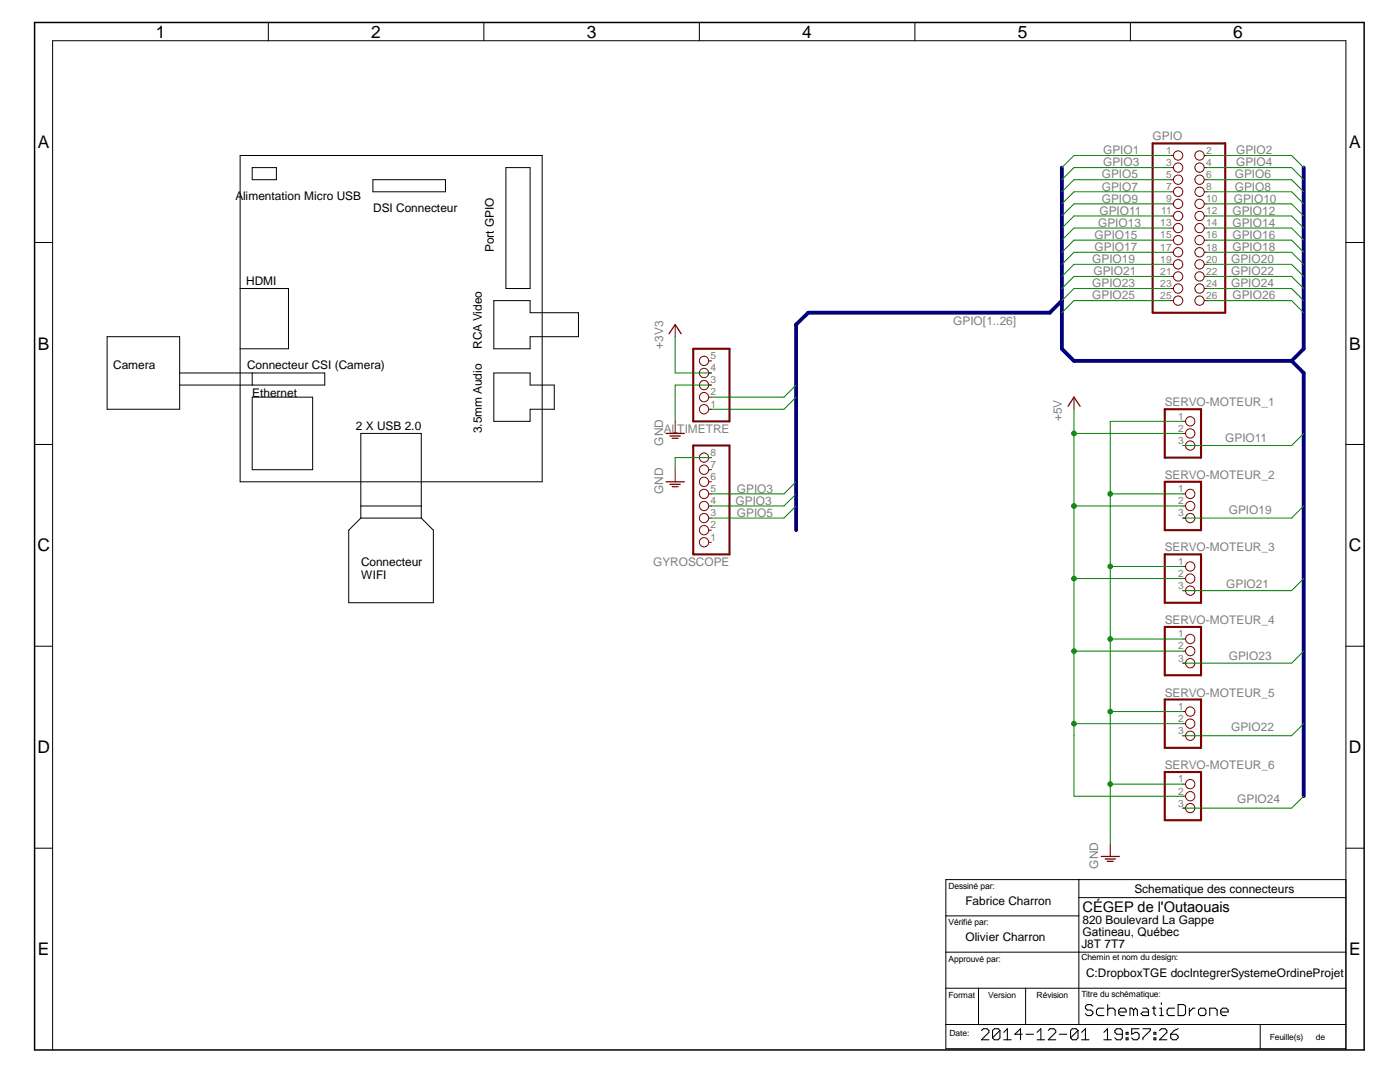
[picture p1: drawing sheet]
<?xml version="1.0" encoding="utf-8"?>
<!DOCTYPE eagle SYSTEM "eagle.dtd">
<eagle version="6.5.0">
<drawing>
<settings>
<setting alwaysvectorfont="no"/>
<setting verticaltext="up"/>
</settings>
<grid distance="0.1" unitdist="inch" unit="inch" style="lines" multiple="1" display="no" altdistance="0.01" altunitdist="inch" altunit="inch"/>
<schematic xreflabel="%F%N/%S.%C%R" xrefpart="/%S.%C%R">
<libraries>
<library name="1_TGE-sur G">
<symbols>
<symbol name="CADRE_FORMAT_A">
<frame x1="0" y1="0" x2="279.4" y2="215.9" columns="6" rows="5" layer="100" border-bottom="no"/>
</symbol>
<symbol name="DOCUMENTATION">
<wire x1="0" y1="0" x2="66.04" y2="0" width="0.1016" layer="100"/>
<wire x1="66.04" y1="0" x2="84.074" y2="0" width="0.1016" layer="100"/>
<wire x1="84.074" y1="35.56" x2="27.94" y2="35.56" width="0.1016" layer="100"/>
<wire x1="27.94" y1="35.56" x2="0" y2="35.56" width="0.1016" layer="100"/>
<wire x1="0" y1="0" x2="0" y2="5.08" width="0.1016" layer="100"/>
<wire x1="0" y1="5.08" x2="0" y2="12.7" width="0.1016" layer="100"/>
<wire x1="0" y1="12.7" x2="0" y2="20.32" width="0.1016" layer="100"/>
<wire x1="0" y1="20.32" x2="0" y2="27.94" width="0.1016" layer="100"/>
<wire x1="0" y1="27.94" x2="0" y2="35.56" width="0.1016" layer="100"/>
<wire x1="84.074" y1="35.56" x2="84.074" y2="31.75" width="0.1016" layer="100"/>
<wire x1="84.074" y1="31.75" x2="84.074" y2="20.32" width="0.1016" layer="100"/>
<wire x1="84.074" y1="20.32" x2="84.074" y2="12.7" width="0.1016" layer="100"/>
<wire x1="84.074" y1="12.7" x2="84.074" y2="5.08" width="0.1016" layer="100"/>
<wire x1="84.074" y1="5.08" x2="84.074" y2="0" width="0.1016" layer="100"/>
<wire x1="27.94" y1="35.56" x2="27.94" y2="31.75" width="0.1016" layer="100"/>
<wire x1="27.94" y1="31.75" x2="27.94" y2="27.94" width="0.1016" layer="100"/>
<wire x1="27.94" y1="27.94" x2="27.94" y2="20.32" width="0.1016" layer="100"/>
<wire x1="0" y1="5.08" x2="6.858" y2="5.08" width="0.1016" layer="100"/>
<wire x1="6.858" y1="5.08" x2="16.764" y2="5.08" width="0.1016" layer="100"/>
<wire x1="16.764" y1="5.08" x2="27.94" y2="5.08" width="0.1016" layer="100"/>
<wire x1="27.94" y1="5.08" x2="66.04" y2="5.08" width="0.1016" layer="100"/>
<wire x1="66.04" y1="5.08" x2="84.074" y2="5.08" width="0.1016" layer="100"/>
<wire x1="0" y1="12.7" x2="6.858" y2="12.7" width="0.1016" layer="100"/>
<wire x1="6.858" y1="12.7" x2="16.764" y2="12.7" width="0.1016" layer="100"/>
<wire x1="0" y1="20.32" x2="27.94" y2="20.32" width="0.1016" layer="100"/>
<wire x1="0" y1="27.94" x2="27.94" y2="27.94" width="0.1016" layer="100"/>
<wire x1="6.858" y1="12.7" x2="6.858" y2="5.08" width="0.1016" layer="100"/>
<wire x1="16.764" y1="12.7" x2="84.074" y2="12.7" width="0.1016" layer="100"/>
<wire x1="16.764" y1="12.7" x2="16.764" y2="5.08" width="0.1016" layer="100"/>
<wire x1="27.94" y1="31.75" x2="84.074" y2="31.75" width="0.1016" layer="100"/>
<wire x1="27.94" y1="20.32" x2="84.074" y2="20.32" width="0.1016" layer="100"/>
<wire x1="27.94" y1="20.32" x2="27.94" y2="5.08" width="0.1016" layer="100"/>
<wire x1="66.04" y1="5.08" x2="66.04" y2="0" width="0.1016" layer="100"/>
<text x="7.366" y="1.778" size="2.54" layer="100" font="vector">&gt;LAST_DATE_TIME</text>
<text x="29.21" y="6.858" size="2.54" layer="100" font="vector">&gt;DRAWING_NAME</text>
<text x="28.702" y="28.702" size="2.1844" layer="100">CÉGEP de l'Outaouais</text>
<text x="28.702" y="26.162" size="1.778" layer="100">820 Boulevard La Gappe</text>
<text x="28.702" y="23.622" size="1.778" layer="100">Gatineau, Québec</text>
<text x="28.448" y="21.082" size="1.778" layer="100">J8T 7T7</text>
<text x="0.508" y="33.528" size="1.27" layer="100">Dessiné par:</text>
<text x="0.508" y="25.908" size="1.27" layer="100">Vérifié par:</text>
<text x="0.508" y="18.288" size="1.27" layer="100">Approuvé par:</text>
<text x="0.508" y="10.668" size="1.27" layer="100">Format</text>
<text x="8.89" y="10.668" size="1.27" layer="100">Version</text>
<text x="19.05" y="10.668" size="1.27" layer="100">Révision</text>
<text x="28.448" y="18.542" size="1.27" layer="100">Chemin et nom du design:</text>
<text x="28.448" y="10.922" size="1.27" layer="100">Titre du schématique:</text>
<text x="0.762" y="2.794" size="1.27" layer="100">Date:</text>
<text x="68.072" y="1.778" size="1.27" layer="100">Feuille(s)</text>
<text x="77.724" y="1.778" size="1.27" layer="100">de</text>
</symbol>
</symbols>
<devicesets>
<deviceset name="CARTOUCHE_TGÉ" prefix="FRAME" uservalue="yes">
<gates>
<gate name="G$1" symbol="CADRE_FORMAT_A" x="0" y="0" addlevel="always"/>
<gate name="G$2" symbol="DOCUMENTATION" x="191.516" y="0.254" addlevel="always"/>
</gates>
<devices>
<device name="">
<technologies>
<technology name=""/>
</technologies>
</device>
</devices>
</deviceset>
</devicesets>
</library>
<library name="1mylib">
<symbols>
<symbol name="PINH2X13">
<wire x1="-6.35" y1="-17.78" x2="8.89" y2="-17.78" width="0.4064" layer="94"/>
<wire x1="8.89" y1="-17.78" x2="8.89" y2="17.78" width="0.4064" layer="94"/>
<wire x1="8.89" y1="17.78" x2="-6.35" y2="17.78" width="0.4064" layer="94"/>
<wire x1="-6.35" y1="17.78" x2="-6.35" y2="-17.78" width="0.4064" layer="94"/>
<text x="-6.35" y="18.415" size="1.778" layer="95">&gt;NAME</text>
<text x="-6.35" y="-20.32" size="1.778" layer="96">&gt;VALUE</text>
<pin name="1" x="-2.54" y="15.24" visible="pad" length="short" direction="pas" function="dot"/>
<pin name="2" x="5.08" y="15.24" visible="pad" length="short" direction="pas" function="dot" rot="R180"/>
<pin name="3" x="-2.54" y="12.7" visible="pad" length="short" direction="pas" function="dot"/>
<pin name="4" x="5.08" y="12.7" visible="pad" length="short" direction="pas" function="dot" rot="R180"/>
<pin name="5" x="-2.54" y="10.16" visible="pad" length="short" direction="pas" function="dot"/>
<pin name="6" x="5.08" y="10.16" visible="pad" length="short" direction="pas" function="dot" rot="R180"/>
<pin name="7" x="-2.54" y="7.62" visible="pad" length="short" direction="pas" function="dot"/>
<pin name="8" x="5.08" y="7.62" visible="pad" length="short" direction="pas" function="dot" rot="R180"/>
<pin name="9" x="-2.54" y="5.08" visible="pad" length="short" direction="pas" function="dot"/>
<pin name="10" x="5.08" y="5.08" visible="pad" length="short" direction="pas" function="dot" rot="R180"/>
<pin name="11" x="-2.54" y="2.54" visible="pad" length="short" direction="pas" function="dot"/>
<pin name="12" x="5.08" y="2.54" visible="pad" length="short" direction="pas" function="dot" rot="R180"/>
<pin name="13" x="-2.54" y="0" visible="pad" length="short" direction="pas" function="dot"/>
<pin name="14" x="5.08" y="0" visible="pad" length="short" direction="pas" function="dot" rot="R180"/>
<pin name="15" x="-2.54" y="-2.54" visible="pad" length="short" direction="pas" function="dot"/>
<pin name="16" x="5.08" y="-2.54" visible="pad" length="short" direction="pas" function="dot" rot="R180"/>
<pin name="17" x="-2.54" y="-5.08" visible="pad" length="short" direction="pas" function="dot"/>
<pin name="18" x="5.08" y="-5.08" visible="pad" length="short" direction="pas" function="dot" rot="R180"/>
<pin name="19" x="-2.54" y="-7.62" visible="pad" length="short" direction="pas" function="dot"/>
<pin name="20" x="5.08" y="-7.62" visible="pad" length="short" direction="pas" function="dot" rot="R180"/>
<pin name="21" x="-2.54" y="-10.16" visible="pad" length="short" direction="pas" function="dot"/>
<pin name="22" x="5.08" y="-10.16" visible="pad" length="short" direction="pas" function="dot" rot="R180"/>
<pin name="23" x="-2.54" y="-12.7" visible="pad" length="short" direction="pas" function="dot"/>
<pin name="24" x="5.08" y="-12.7" visible="pad" length="short" direction="pas" function="dot" rot="R180"/>
<pin name="25" x="-2.54" y="-15.24" visible="pad" length="short" direction="pas" function="dot"/>
<pin name="26" x="5.08" y="-15.24" visible="pad" length="short" direction="pas" function="dot" rot="R180"/>
</symbol>
<symbol name="PE">
<wire x1="-1.905" y1="0" x2="1.905" y2="0" width="0.254" layer="94"/>
<wire x1="-1.0922" y1="-0.508" x2="1.0922" y2="-0.508" width="0.254" layer="94"/>
<wire x1="-0.6223" y1="-1.016" x2="0.6223" y2="-1.016" width="0.254" layer="94"/>
<text x="-2.54" y="-2.54" size="1.778" layer="96" rot="R90">&gt;VALUE</text>
<pin name="PE" x="0" y="2.54" visible="off" length="short" direction="sup" rot="R270"/>
</symbol>
<symbol name="PINHD3">
<wire x1="-6.35" y1="-5.08" x2="1.27" y2="-5.08" width="0.4064" layer="94"/>
<wire x1="1.27" y1="-5.08" x2="1.27" y2="5.08" width="0.4064" layer="94"/>
<wire x1="1.27" y1="5.08" x2="-6.35" y2="5.08" width="0.4064" layer="94"/>
<wire x1="-6.35" y1="5.08" x2="-6.35" y2="-5.08" width="0.4064" layer="94"/>
<text x="-6.35" y="5.715" size="1.778" layer="95">&gt;NAME</text>
<text x="-6.35" y="-7.62" size="1.778" layer="96">&gt;VALUE</text>
<pin name="1" x="-2.54" y="2.54" visible="pad" length="short" direction="pas" function="dot"/>
<pin name="2" x="-2.54" y="0" visible="pad" length="short" direction="pas" function="dot"/>
<pin name="3" x="-2.54" y="-2.54" visible="pad" length="short" direction="pas" function="dot"/>
</symbol>
<symbol name="PINHD5">
<wire x1="-6.35" y1="-7.62" x2="1.27" y2="-7.62" width="0.4064" layer="94"/>
<wire x1="1.27" y1="-7.62" x2="1.27" y2="7.62" width="0.4064" layer="94"/>
<wire x1="1.27" y1="7.62" x2="-6.35" y2="7.62" width="0.4064" layer="94"/>
<wire x1="-6.35" y1="7.62" x2="-6.35" y2="-7.62" width="0.4064" layer="94"/>
<text x="-6.35" y="8.255" size="1.778" layer="95">&gt;NAME</text>
<text x="-6.35" y="-10.16" size="1.778" layer="96">&gt;VALUE</text>
<pin name="1" x="-2.54" y="5.08" visible="pad" length="short" direction="pas" function="dot"/>
<pin name="2" x="-2.54" y="2.54" visible="pad" length="short" direction="pas" function="dot"/>
<pin name="3" x="-2.54" y="0" visible="pad" length="short" direction="pas" function="dot"/>
<pin name="4" x="-2.54" y="-2.54" visible="pad" length="short" direction="pas" function="dot"/>
<pin name="5" x="-2.54" y="-5.08" visible="pad" length="short" direction="pas" function="dot"/>
</symbol>
<symbol name="PINHD8">
<wire x1="-6.35" y1="-10.16" x2="1.27" y2="-10.16" width="0.4064" layer="94"/>
<wire x1="1.27" y1="-10.16" x2="1.27" y2="12.7" width="0.4064" layer="94"/>
<wire x1="1.27" y1="12.7" x2="-6.35" y2="12.7" width="0.4064" layer="94"/>
<wire x1="-6.35" y1="12.7" x2="-6.35" y2="-10.16" width="0.4064" layer="94"/>
<text x="-6.35" y="13.335" size="1.778" layer="95">&gt;NAME</text>
<text x="-6.35" y="-12.7" size="1.778" layer="96">&gt;VALUE</text>
<pin name="1" x="-2.54" y="10.16" visible="pad" length="short" direction="pas" function="dot"/>
<pin name="2" x="-2.54" y="7.62" visible="pad" length="short" direction="pas" function="dot"/>
<pin name="3" x="-2.54" y="5.08" visible="pad" length="short" direction="pas" function="dot"/>
<pin name="4" x="-2.54" y="2.54" visible="pad" length="short" direction="pas" function="dot"/>
<pin name="5" x="-2.54" y="0" visible="pad" length="short" direction="pas" function="dot"/>
<pin name="6" x="-2.54" y="-2.54" visible="pad" length="short" direction="pas" function="dot"/>
<pin name="7" x="-2.54" y="-5.08" visible="pad" length="short" direction="pas" function="dot"/>
<pin name="8" x="-2.54" y="-7.62" visible="pad" length="short" direction="pas" function="dot"/>
</symbol>
</symbols>
<devicesets>
<deviceset name="PINHD-2X13" prefix="JP" uservalue="yes">
<gates>
<gate name="A" symbol="PINH2X13" x="0" y="0"/>
</gates>
<devices>
<device name="" package="2X13">
<connects>
<connect gate="A" pin="1" pad="1"/>
<connect gate="A" pin="10" pad="10"/>
<connect gate="A" pin="11" pad="11"/>
<connect gate="A" pin="12" pad="12"/>
<connect gate="A" pin="13" pad="13"/>
<connect gate="A" pin="14" pad="14"/>
<connect gate="A" pin="15" pad="15"/>
<connect gate="A" pin="16" pad="16"/>
<connect gate="A" pin="17" pad="17"/>
<connect gate="A" pin="18" pad="18"/>
<connect gate="A" pin="19" pad="19"/>
<connect gate="A" pin="2" pad="2"/>
<connect gate="A" pin="20" pad="20"/>
<connect gate="A" pin="21" pad="21"/>
<connect gate="A" pin="22" pad="22"/>
<connect gate="A" pin="23" pad="23"/>
<connect gate="A" pin="24" pad="24"/>
<connect gate="A" pin="3" pad="3"/>
<connect gate="A" pin="4" pad="4"/>
<connect gate="A" pin="5" pad="5"/>
<connect gate="A" pin="6" pad="6"/>
<connect gate="A" pin="7" pad="7"/>
<connect gate="A" pin="8" pad="8"/>
<connect gate="A" pin="9" pad="9"/>
</connects>
<technologies>
<technology name=""/>
</technologies>
</device>
<device name="/90" package="2X13/90">
<connects>
<connect gate="A" pin="1" pad="1"/>
<connect gate="A" pin="10" pad="10"/>
<connect gate="A" pin="11" pad="11"/>
<connect gate="A" pin="12" pad="12"/>
<connect gate="A" pin="13" pad="13"/>
<connect gate="A" pin="14" pad="14"/>
<connect gate="A" pin="15" pad="15"/>
<connect gate="A" pin="16" pad="16"/>
<connect gate="A" pin="17" pad="17"/>
<connect gate="A" pin="18" pad="18"/>
<connect gate="A" pin="19" pad="19"/>
<connect gate="A" pin="2" pad="2"/>
<connect gate="A" pin="20" pad="20"/>
<connect gate="A" pin="21" pad="21"/>
<connect gate="A" pin="22" pad="22"/>
<connect gate="A" pin="23" pad="23"/>
<connect gate="A" pin="24" pad="24"/>
<connect gate="A" pin="25" pad="25"/>
<connect gate="A" pin="26" pad="26"/>
<connect gate="A" pin="3" pad="3"/>
<connect gate="A" pin="4" pad="4"/>
<connect gate="A" pin="5" pad="5"/>
<connect gate="A" pin="6" pad="6"/>
<connect gate="A" pin="7" pad="7"/>
<connect gate="A" pin="8" pad="8"/>
<connect gate="A" pin="9" pad="9"/>
</connects>
<technologies>
<technology name=""/>
</technologies>
</device>
</devices>
</deviceset>
<deviceset name="GND" prefix="PE">
<gates>
<gate name="GND" symbol="PE" x="0" y="0"/>
</gates>
<devices>
<device name="">
<technologies>
<technology name=""/>
</technologies>
</device>
</devices>
</deviceset>
<deviceset name="PINHD-1X3" prefix="JP" uservalue="yes">
<gates>
<gate name="A" symbol="PINHD3" x="0" y="0"/>
</gates>
<devices>
<device name="" package="1X03">
<connects>
<connect gate="A" pin="1" pad="1"/>
<connect gate="A" pin="2" pad="2"/>
<connect gate="A" pin="3" pad="3"/>
</connects>
<technologies>
<technology name=""/>
</technologies>
</device>
<device name="/90" package="1X03/90">
<connects>
<connect gate="A" pin="1" pad="1"/>
<connect gate="A" pin="2" pad="2"/>
<connect gate="A" pin="3" pad="3"/>
</connects>
<technologies>
<technology name=""/>
</technologies>
</device>
</devices>
</deviceset>
<deviceset name="PINHD-1X5" prefix="JP" uservalue="yes">
<gates>
<gate name="A" symbol="PINHD5" x="0" y="0"/>
</gates>
<devices>
<device name="" package="1X05">
<connects>
<connect gate="A" pin="1" pad="1"/>
<connect gate="A" pin="2" pad="2"/>
<connect gate="A" pin="3" pad="3"/>
<connect gate="A" pin="4" pad="4"/>
<connect gate="A" pin="5" pad="5"/>
</connects>
<technologies>
<technology name=""/>
</technologies>
</device>
<device name="/90" package="1X05/90">
<connects>
<connect gate="A" pin="1" pad="1"/>
<connect gate="A" pin="2" pad="2"/>
<connect gate="A" pin="3" pad="3"/>
<connect gate="A" pin="4" pad="4"/>
<connect gate="A" pin="5" pad="5"/>
</connects>
<technologies>
<technology name=""/>
</technologies>
</device>
</devices>
</deviceset>
<deviceset name="PINHD-1X8" prefix="JP" uservalue="yes">
<gates>
<gate name="A" symbol="PINHD8" x="0" y="0"/>
</gates>
<devices>
<device name="" package="1X08">
<connects>
<connect gate="A" pin="1" pad="1"/>
<connect gate="A" pin="2" pad="2"/>
<connect gate="A" pin="3" pad="3"/>
<connect gate="A" pin="4" pad="4"/>
<connect gate="A" pin="5" pad="5"/>
<connect gate="A" pin="6" pad="6"/>
<connect gate="A" pin="7" pad="7"/>
<connect gate="A" pin="8" pad="8"/>
</connects>
<technologies>
<technology name=""/>
</technologies>
</device>
<device name="/90" package="1X08/90">
<connects>
<connect gate="A" pin="1" pad="1"/>
<connect gate="A" pin="2" pad="2"/>
<connect gate="A" pin="3" pad="3"/>
<connect gate="A" pin="4" pad="4"/>
<connect gate="A" pin="5" pad="5"/>
<connect gate="A" pin="6" pad="6"/>
<connect gate="A" pin="7" pad="7"/>
<connect gate="A" pin="8" pad="8"/>
</connects>
<technologies>
<technology name=""/>
</technologies>
</device>
</devices>
</deviceset>
</devicesets>
</library>
<library name="supply1">
<symbols>
<symbol name="+5V">
<wire x1="1.27" y1="-1.905" x2="0" y2="0" width="0.254" layer="94"/>
<wire x1="0" y1="0" x2="-1.27" y2="-1.905" width="0.254" layer="94"/>
<text x="-2.54" y="-5.08" size="1.778" layer="96" rot="R90">&gt;VALUE</text>
<pin name="+5V" x="0" y="-2.54" visible="off" length="short" direction="sup" rot="R90"/>
</symbol>
<symbol name="+3V3">
<wire x1="1.27" y1="-1.905" x2="0" y2="0" width="0.254" layer="94"/>
<wire x1="0" y1="0" x2="-1.27" y2="-1.905" width="0.254" layer="94"/>
<text x="-2.54" y="-5.08" size="1.778" layer="96" rot="R90">&gt;VALUE</text>
<pin name="+3V3" x="0" y="-2.54" visible="off" length="short" direction="sup" rot="R90"/>
</symbol>
</symbols>
<devicesets>
<deviceset name="+5V" prefix="P+">
<gates>
<gate name="1" symbol="+5V" x="0" y="0"/>
</gates>
<devices>
<device name="">
<technologies>
<technology name=""/>
</technologies>
</device>
</devices>
</deviceset>
<deviceset name="+3V3" prefix="+3V3">
<gates>
<gate name="G$1" symbol="+3V3" x="0" y="0"/>
</gates>
<devices>
<device name="">
<technologies>
<technology name=""/>
</technologies>
</device>
</devices>
</deviceset>
</devicesets>
</library>
</libraries>
<attributes>
</attributes>
<variantdefs>
</variantdefs>
<classes>
<class number="0" name="default" width="0" drill="0">
</class>
</classes>
<parts>
<part name="FRAME1" library="1_TGE-sur G" deviceset="CARTOUCHE_TGÉ" device=""/>
<part name="GPIO" library="1mylib" deviceset="PINHD-2X13" device="/90"/>
<part name="SERVO-MOTEUR_1" library="1mylib" deviceset="PINHD-1X3" device="/90"/>
<part name="SERVO-MOTEUR_2" library="1mylib" deviceset="PINHD-1X3" device="/90"/>
<part name="SERVO-MOTEUR_3" library="1mylib" deviceset="PINHD-1X3" device="/90"/>
<part name="SERVO-MOTEUR_4" library="1mylib" deviceset="PINHD-1X3" device="/90"/>
<part name="SERVO-MOTEUR_5" library="1mylib" deviceset="PINHD-1X3" device="/90"/>
<part name="SERVO-MOTEUR_6" library="1mylib" deviceset="PINHD-1X3" device="/90"/>
<part name="PE5" library="1mylib" deviceset="GND" device=""/>
<part name="P+1" library="supply1" deviceset="+5V" device=""/>
<part name="ALTIMETRE" library="1mylib" deviceset="PINHD-1X5" device=""/>
<part name="GYROSCOPE" library="1mylib" deviceset="PINHD-1X8" device=""/>
<part name="PE1" library="1mylib" deviceset="GND" device=""/>
<part name="+3V1" library="supply1" deviceset="+3V3" device=""/>
<part name="PE3" library="1mylib" deviceset="GND" device=""/>
</parts>
<sheets>
<sheet>
<plain>
<text x="195.58" y="30.48" size="1.778" layer="100">Fabrice Charron</text>
<text x="220.98" y="15.24" size="1.778" layer="100">C:\Dropbox\TGE doc\IntegrerSystemeOrdine\Projet</text>
<wire x1="43.18" y1="187.96" x2="106.68" y2="187.96" width="0.1524" layer="100"/>
<wire x1="106.68" y1="187.96" x2="106.68" y2="119.38" width="0.1524" layer="100"/>
<wire x1="106.68" y1="119.38" x2="43.18" y2="119.38" width="0.1524" layer="100"/>
<wire x1="43.18" y1="119.38" x2="43.18" y2="147.32" width="0.1524" layer="100"/>
<wire x1="43.18" y1="160.02" x2="43.18" y2="187.96" width="0.1524" layer="100"/>
<wire x1="104.14" y1="185.42" x2="99.06" y2="185.42" width="0.1524" layer="100"/>
<wire x1="99.06" y1="185.42" x2="99.06" y2="160.02" width="0.1524" layer="100"/>
<wire x1="99.06" y1="160.02" x2="104.14" y2="160.02" width="0.1524" layer="100"/>
<wire x1="104.14" y1="160.02" x2="104.14" y2="185.42" width="0.1524" layer="100"/>
<wire x1="68.58" y1="114.3" x2="68.58" y2="129.54" width="0.1524" layer="100"/>
<wire x1="68.58" y1="129.54" x2="81.28" y2="129.54" width="0.1524" layer="100"/>
<wire x1="81.28" y1="129.54" x2="81.28" y2="114.3" width="0.1524" layer="100"/>
<wire x1="81.28" y1="114.3" x2="68.58" y2="114.3" width="0.1524" layer="100"/>
<wire x1="45.72" y1="121.92" x2="45.72" y2="137.16" width="0.1524" layer="100"/>
<wire x1="45.72" y1="137.16" x2="58.42" y2="137.16" width="0.1524" layer="100"/>
<wire x1="58.42" y1="137.16" x2="58.42" y2="121.92" width="0.1524" layer="100"/>
<wire x1="58.42" y1="121.92" x2="45.72" y2="121.92" width="0.1524" layer="100"/>
<wire x1="45.72" y1="142.24" x2="45.72" y2="139.7" width="0.1524" layer="100"/>
<wire x1="45.72" y1="139.7" x2="60.96" y2="139.7" width="0.1524" layer="100"/>
<wire x1="60.96" y1="139.7" x2="60.96" y2="142.24" width="0.1524" layer="100"/>
<wire x1="60.96" y1="142.24" x2="45.72" y2="142.24" width="0.1524" layer="100"/>
<wire x1="53.34" y1="147.32" x2="53.34" y2="160.02" width="0.1524" layer="100"/>
<wire x1="53.34" y1="160.02" x2="43.18" y2="160.02" width="0.1524" layer="100"/>
<wire x1="43.18" y1="160.02" x2="43.18" y2="147.32" width="0.1524" layer="100"/>
<wire x1="43.18" y1="147.32" x2="53.34" y2="147.32" width="0.1524" layer="100"/>
<wire x1="86.36" y1="182.88" x2="71.12" y2="182.88" width="0.1524" layer="100"/>
<wire x1="71.12" y1="182.88" x2="71.12" y2="180.34" width="0.1524" layer="100"/>
<wire x1="71.12" y1="180.34" x2="86.36" y2="180.34" width="0.1524" layer="100"/>
<wire x1="86.36" y1="180.34" x2="86.36" y2="182.88" width="0.1524" layer="100"/>
<wire x1="114.3" y1="154.94" x2="114.3" y2="149.86" width="0.1524" layer="100"/>
<wire x1="114.3" y1="149.86" x2="104.14" y2="149.86" width="0.1524" layer="100"/>
<wire x1="104.14" y1="149.86" x2="104.14" y2="147.32" width="0.1524" layer="100"/>
<wire x1="104.14" y1="147.32" x2="96.52" y2="147.32" width="0.1524" layer="100"/>
<wire x1="96.52" y1="147.32" x2="96.52" y2="157.48" width="0.1524" layer="100"/>
<wire x1="96.52" y1="157.48" x2="104.14" y2="157.48" width="0.1524" layer="100"/>
<wire x1="104.14" y1="157.48" x2="104.14" y2="154.94" width="0.1524" layer="100"/>
<wire x1="104.14" y1="154.94" x2="114.3" y2="154.94" width="0.1524" layer="100"/>
<wire x1="109.22" y1="134.62" x2="109.22" y2="139.7" width="0.1524" layer="100"/>
<wire x1="109.22" y1="139.7" x2="104.14" y2="139.7" width="0.1524" layer="100"/>
<wire x1="104.14" y1="139.7" x2="104.14" y2="142.24" width="0.1524" layer="100"/>
<wire x1="104.14" y1="142.24" x2="96.52" y2="142.24" width="0.1524" layer="100"/>
<wire x1="96.52" y1="142.24" x2="96.52" y2="132.08" width="0.1524" layer="100"/>
<wire x1="96.52" y1="132.08" x2="104.14" y2="132.08" width="0.1524" layer="100"/>
<wire x1="104.14" y1="132.08" x2="104.14" y2="134.62" width="0.1524" layer="100"/>
<wire x1="104.14" y1="134.62" x2="109.22" y2="134.62" width="0.1524" layer="100"/>
<wire x1="50.8" y1="185.42" x2="50.8" y2="182.88" width="0.1524" layer="100"/>
<wire x1="50.8" y1="182.88" x2="45.72" y2="182.88" width="0.1524" layer="100"/>
<wire x1="45.72" y1="182.88" x2="45.72" y2="185.42" width="0.1524" layer="100"/>
<wire x1="45.72" y1="185.42" x2="50.8" y2="185.42" width="0.1524" layer="100"/>
<text x="96.52" y="167.64" size="1.778" layer="100" rot="R90">Port GPIO</text>
<text x="93.98" y="147.32" size="1.778" layer="100" rot="R90">RCA Video</text>
<text x="93.98" y="129.54" size="1.778" layer="100" rot="R90">3.5mm Audio</text>
<text x="68.58" y="180.34" size="1.778" layer="100" rot="R180">Alimentation Micro USB</text>
<text x="73.66" y="144.78" size="1.778" layer="100" rot="R180">Connecteur CSI (Camera)</text>
<text x="50.8" y="162.56" size="1.778" layer="100" rot="R180">HDMI</text>
<text x="81.28" y="132.08" size="1.778" layer="100" rot="R180">2 X USB 2.0</text>
<text x="88.9" y="177.8" size="1.778" layer="100" rot="R180">DSI Connecteur</text>
<text x="45.72" y="137.16" size="1.778" layer="100">Ethernet</text>
<wire x1="45.72" y1="142.24" x2="30.48" y2="142.24" width="0.1524" layer="100"/>
<wire x1="30.48" y1="142.24" x2="30.48" y2="149.86" width="0.1524" layer="100"/>
<wire x1="30.48" y1="149.86" x2="15.24" y2="149.86" width="0.1524" layer="100"/>
<wire x1="15.24" y1="149.86" x2="15.24" y2="134.62" width="0.1524" layer="100"/>
<wire x1="15.24" y1="134.62" x2="30.48" y2="134.62" width="0.1524" layer="100"/>
<wire x1="30.48" y1="134.62" x2="30.48" y2="139.7" width="0.1524" layer="100"/>
<wire x1="30.48" y1="139.7" x2="45.72" y2="139.7" width="0.1524" layer="100"/>
<wire x1="30.48" y1="142.24" x2="30.48" y2="139.7" width="0.1524" layer="100"/>
<text x="25.4" y="144.78" size="1.778" layer="100" rot="R180">Camera</text>
<wire x1="68.58" y1="114.3" x2="68.58" y2="111.76" width="0.1524" layer="100"/>
<wire x1="68.58" y1="111.76" x2="66.04" y2="109.22" width="0.1524" layer="100"/>
<wire x1="66.04" y1="109.22" x2="66.04" y2="93.98" width="0.1524" layer="100"/>
<wire x1="66.04" y1="93.98" x2="83.82" y2="93.98" width="0.1524" layer="100"/>
<wire x1="83.82" y1="93.98" x2="83.82" y2="109.22" width="0.1524" layer="100"/>
<wire x1="83.82" y1="109.22" x2="81.28" y2="111.76" width="0.1524" layer="100"/>
<wire x1="81.28" y1="114.3" x2="81.28" y2="111.76" width="0.1524" layer="100"/>
<wire x1="81.28" y1="111.76" x2="68.58" y2="111.76" width="0.1524" layer="100"/>
<text x="68.58" y="99.06" size="1.778" layer="100">Connecteur 
WIFI</text>
<text x="195.58" y="22.86" size="1.778" layer="100">Olivier Charron</text>
<text x="231.14" y="33.02" size="1.778" layer="100">Schematique des connecteurs</text>
</plain>
<instances>
<instance part="FRAME1" gate="G$1" x="0" y="0"/>
<instance part="FRAME1" gate="G$2" x="191.516" y="0.254"/>
<instance part="GPIO" gate="A" x="241.3" y="172.72"/>
<instance part="SERVO-MOTEUR_1" gate="A" x="243.84" y="129.54"/>
<instance part="SERVO-MOTEUR_2" gate="A" x="243.84" y="114.3"/>
<instance part="SERVO-MOTEUR_3" gate="A" x="243.84" y="99.06"/>
<instance part="SERVO-MOTEUR_4" gate="A" x="243.84" y="83.82"/>
<instance part="SERVO-MOTEUR_5" gate="A" x="243.84" y="68.58"/>
<instance part="SERVO-MOTEUR_6" gate="A" x="243.84" y="53.34"/>
<instance part="PE5" gate="GND" x="226.06" y="40.64"/>
<instance part="P+1" gate="1" x="218.44" y="137.16"/>
<instance part="ALTIMETRE" gate="A" x="139.7" y="139.7" rot="R180"/>
<instance part="GYROSCOPE" gate="A" x="139.7" y="116.84" rot="R180"/>
<instance part="PE1" gate="GND" x="134.62" y="129.54"/>
<instance part="+3V1" gate="G$1" x="134.62" y="152.4"/>
<instance part="PE3" gate="GND" x="134.62" y="119.38"/>
</instances>
<busses>
<bus name="GPIO[1..26]">
<segment>
<wire x1="215.9" y1="185.42" x2="215.9" y2="157.48" width="0.762" layer="92"/>
<wire x1="215.9" y1="157.48" x2="215.9" y2="147.32" width="0.762" layer="92"/>
<wire x1="215.9" y1="147.32" x2="218.44" y2="144.78" width="0.762" layer="92"/>
<wire x1="218.44" y1="144.78" x2="264.16" y2="144.78" width="0.762" layer="92"/>
<wire x1="264.16" y1="144.78" x2="266.7" y2="147.32" width="0.762" layer="92"/>
<wire x1="266.7" y1="147.32" x2="266.7" y2="185.42" width="0.762" layer="92"/>
<wire x1="264.16" y1="144.78" x2="266.7" y2="142.24" width="0.762" layer="92"/>
<wire x1="266.7" y1="142.24" x2="266.7" y2="53.34" width="0.762" layer="92"/>
<wire x1="215.9" y1="157.48" x2="213.36" y2="154.94" width="0.762" layer="92"/>
<wire x1="213.36" y1="154.94" x2="162.56" y2="154.94" width="0.762" layer="92"/>
<wire x1="162.56" y1="154.94" x2="160.02" y2="152.4" width="0.762" layer="92"/>
<wire x1="160.02" y1="152.4" x2="160.02" y2="109.22" width="0.762" layer="92"/>
<label x="193.04" y="152.4" size="1.778" layer="95"/>
</segment>
</bus>
</busses>
<nets>
<net name="PE" class="0">
<segment>
<pinref part="SERVO-MOTEUR_1" gate="A" pin="1"/>
<wire x1="241.3" y1="132.08" x2="226.06" y2="132.08" width="0.1524" layer="91"/>
<wire x1="226.06" y1="132.08" x2="226.06" y2="116.84" width="0.1524" layer="91"/>
<pinref part="PE5" gate="GND" pin="PE"/>
<pinref part="SERVO-MOTEUR_2" gate="A" pin="1"/>
<wire x1="226.06" y1="116.84" x2="226.06" y2="101.6" width="0.1524" layer="91"/>
<wire x1="226.06" y1="101.6" x2="226.06" y2="86.36" width="0.1524" layer="91"/>
<wire x1="226.06" y1="86.36" x2="226.06" y2="71.12" width="0.1524" layer="91"/>
<wire x1="226.06" y1="71.12" x2="226.06" y2="55.88" width="0.1524" layer="91"/>
<wire x1="226.06" y1="55.88" x2="226.06" y2="43.18" width="0.1524" layer="91"/>
<wire x1="241.3" y1="116.84" x2="226.06" y2="116.84" width="0.1524" layer="91"/>
<pinref part="SERVO-MOTEUR_3" gate="A" pin="1"/>
<wire x1="241.3" y1="101.6" x2="226.06" y2="101.6" width="0.1524" layer="91"/>
<pinref part="SERVO-MOTEUR_4" gate="A" pin="1"/>
<wire x1="241.3" y1="86.36" x2="226.06" y2="86.36" width="0.1524" layer="91"/>
<pinref part="SERVO-MOTEUR_5" gate="A" pin="1"/>
<wire x1="241.3" y1="71.12" x2="226.06" y2="71.12" width="0.1524" layer="91"/>
<pinref part="SERVO-MOTEUR_6" gate="A" pin="1"/>
<wire x1="241.3" y1="55.88" x2="226.06" y2="55.88" width="0.1524" layer="91"/>
<junction x="226.06" y="116.84"/>
<junction x="226.06" y="101.6"/>
<junction x="226.06" y="86.36"/>
<junction x="226.06" y="71.12"/>
<junction x="226.06" y="55.88"/>
</segment>
<segment>
<pinref part="ALTIMETRE" gate="A" pin="3"/>
<wire x1="142.24" y1="139.7" x2="134.62" y2="139.7" width="0.1524" layer="91"/>
<pinref part="PE1" gate="GND" pin="PE"/>
<wire x1="134.62" y1="139.7" x2="134.62" y2="132.08" width="0.1524" layer="91"/>
</segment>
<segment>
<pinref part="GYROSCOPE" gate="A" pin="8"/>
<wire x1="142.24" y1="124.46" x2="134.62" y2="124.46" width="0.1524" layer="91"/>
<pinref part="PE3" gate="GND" pin="PE"/>
<wire x1="134.62" y1="124.46" x2="134.62" y2="121.92" width="0.1524" layer="91"/>
</segment>
</net>
<net name="+5V" class="0">
<segment>
<pinref part="SERVO-MOTEUR_6" gate="A" pin="2"/>
<pinref part="P+1" gate="1" pin="+5V"/>
<wire x1="241.3" y1="53.34" x2="218.44" y2="53.34" width="0.1524" layer="91"/>
<wire x1="218.44" y1="53.34" x2="218.44" y2="66.04" width="0.1524" layer="91"/>
<pinref part="SERVO-MOTEUR_1" gate="A" pin="2"/>
<wire x1="218.44" y1="68.58" x2="218.44" y2="83.82" width="0.1524" layer="91"/>
<wire x1="218.44" y1="83.82" x2="218.44" y2="99.06" width="0.1524" layer="91"/>
<wire x1="218.44" y1="99.06" x2="218.44" y2="114.3" width="0.1524" layer="91"/>
<wire x1="218.44" y1="114.3" x2="218.44" y2="129.54" width="0.1524" layer="91"/>
<wire x1="218.44" y1="129.54" x2="218.44" y2="134.62" width="0.1524" layer="91"/>
<wire x1="241.3" y1="129.54" x2="218.44" y2="129.54" width="0.1524" layer="91"/>
<pinref part="SERVO-MOTEUR_2" gate="A" pin="2"/>
<wire x1="241.3" y1="114.3" x2="218.44" y2="114.3" width="0.1524" layer="91"/>
<pinref part="SERVO-MOTEUR_3" gate="A" pin="2"/>
<wire x1="241.3" y1="99.06" x2="218.44" y2="99.06" width="0.1524" layer="91"/>
<pinref part="SERVO-MOTEUR_4" gate="A" pin="2"/>
<wire x1="241.3" y1="83.82" x2="218.44" y2="83.82" width="0.1524" layer="91"/>
<pinref part="SERVO-MOTEUR_5" gate="A" pin="2"/>
<wire x1="241.3" y1="68.58" x2="218.44" y2="68.58" width="0.1524" layer="91"/>
<wire x1="218.44" y1="68.58" x2="218.44" y2="66.04" width="0.1524" layer="91"/>
<junction x="218.44" y="68.58"/>
<junction x="218.44" y="83.82"/>
<junction x="218.44" y="99.06"/>
<junction x="218.44" y="114.3"/>
<junction x="218.44" y="129.54"/>
</segment>
</net>
<net name="GPIO1" class="0">
<segment>
<wire x1="215.9" y1="185.42" x2="218.44" y2="187.96" width="0.1524" layer="91"/>
<pinref part="GPIO" gate="A" pin="1"/>
<wire x1="218.44" y1="187.96" x2="238.76" y2="187.96" width="0.1524" layer="91"/>
<label x="224.536" y="188.214" size="1.778" layer="95"/>
</segment>
</net>
<net name="GPIO3" class="0">
<segment>
<pinref part="GPIO" gate="A" pin="3"/>
<wire x1="238.76" y1="185.42" x2="218.44" y2="185.42" width="0.1524" layer="91"/>
<wire x1="218.44" y1="185.42" x2="215.9" y2="182.88" width="0.1524" layer="91"/>
<label x="224.536" y="185.674" size="1.778" layer="95"/>
</segment>
<segment>
<wire x1="160.02" y1="116.84" x2="157.48" y2="114.3" width="0.1524" layer="91"/>
<pinref part="GYROSCOPE" gate="A" pin="4"/>
<wire x1="157.48" y1="114.3" x2="142.24" y2="114.3" width="0.1524" layer="91"/>
<label x="154.94" y="116.332" size="1.778" layer="97" rot="R180"/>
</segment>
<segment>
<wire x1="160.02" y1="119.38" x2="157.48" y2="116.84" width="0.1524" layer="91"/>
<pinref part="GYROSCOPE" gate="A" pin="5"/>
<wire x1="157.48" y1="116.84" x2="142.24" y2="116.84" width="0.1524" layer="91"/>
<label x="155.194" y="118.872" size="1.778" layer="97" rot="R180"/>
</segment>
<segment>
<wire x1="160.02" y1="137.16" x2="157.48" y2="134.62" width="0.1524" layer="91"/>
<pinref part="ALTIMETRE" gate="A" pin="1"/>
<wire x1="157.48" y1="134.62" x2="142.24" y2="134.62" width="0.1524" layer="91"/>
<label x="149.86" y="132.08" size="1.778" layer="95"/>
</segment>
</net>
<net name="GPIO5" class="0">
<segment>
<pinref part="GPIO" gate="A" pin="5"/>
<wire x1="238.76" y1="182.88" x2="218.44" y2="182.88" width="0.1524" layer="91"/>
<wire x1="218.44" y1="182.88" x2="215.9" y2="180.34" width="0.1524" layer="91"/>
<label x="224.282" y="183.134" size="1.778" layer="95"/>
</segment>
<segment>
<wire x1="160.02" y1="114.3" x2="157.48" y2="111.76" width="0.1524" layer="91"/>
<pinref part="GYROSCOPE" gate="A" pin="3"/>
<wire x1="157.48" y1="111.76" x2="142.24" y2="111.76" width="0.1524" layer="91"/>
<label x="155.194" y="113.792" size="1.778" layer="97" rot="R180"/>
</segment>
<segment>
<wire x1="160.02" y1="139.7" x2="157.48" y2="137.16" width="0.1524" layer="91"/>
<pinref part="ALTIMETRE" gate="A" pin="2"/>
<wire x1="157.48" y1="137.16" x2="142.24" y2="137.16" width="0.1524" layer="91"/>
<label x="147.32" y="137.16" size="1.778" layer="95"/>
</segment>
</net>
<net name="GPIO7" class="0">
<segment>
<pinref part="GPIO" gate="A" pin="7"/>
<wire x1="238.76" y1="180.34" x2="218.44" y2="180.34" width="0.1524" layer="91"/>
<wire x1="218.44" y1="180.34" x2="215.9" y2="177.8" width="0.1524" layer="91"/>
<label x="224.282" y="180.594" size="1.778" layer="95"/>
</segment>
</net>
<net name="GPIO9" class="0">
<segment>
<pinref part="GPIO" gate="A" pin="9"/>
<wire x1="238.76" y1="177.8" x2="218.44" y2="177.8" width="0.1524" layer="91"/>
<wire x1="218.44" y1="177.8" x2="215.9" y2="175.26" width="0.1524" layer="91"/>
<label x="224.282" y="178.054" size="1.778" layer="95"/>
</segment>
</net>
<net name="GPIO11" class="0">
<segment>
<pinref part="GPIO" gate="A" pin="11"/>
<wire x1="238.76" y1="175.26" x2="218.44" y2="175.26" width="0.1524" layer="91"/>
<wire x1="218.44" y1="175.26" x2="215.9" y2="172.72" width="0.1524" layer="91"/>
<label x="223.774" y="175.514" size="1.778" layer="95"/>
</segment>
<segment>
<wire x1="266.7" y1="129.54" x2="264.16" y2="127" width="0.1524" layer="91"/>
<pinref part="SERVO-MOTEUR_1" gate="A" pin="3"/>
<wire x1="264.16" y1="127" x2="241.3" y2="127" width="0.1524" layer="91"/>
<label x="250.19" y="127.762" size="1.778" layer="95"/>
</segment>
</net>
<net name="GPIO13" class="0">
<segment>
<pinref part="GPIO" gate="A" pin="13"/>
<wire x1="238.76" y1="172.72" x2="218.44" y2="172.72" width="0.1524" layer="91"/>
<wire x1="218.44" y1="172.72" x2="215.9" y2="170.18" width="0.1524" layer="91"/>
<label x="223.52" y="172.974" size="1.778" layer="95"/>
</segment>
</net>
<net name="GPIO15" class="0">
<segment>
<pinref part="GPIO" gate="A" pin="15"/>
<wire x1="238.76" y1="170.18" x2="218.44" y2="170.18" width="0.1524" layer="91"/>
<wire x1="218.44" y1="170.18" x2="215.9" y2="167.64" width="0.1524" layer="91"/>
<label x="222.758" y="170.434" size="1.778" layer="95"/>
</segment>
</net>
<net name="GPIO17" class="0">
<segment>
<pinref part="GPIO" gate="A" pin="17"/>
<wire x1="238.76" y1="167.64" x2="218.44" y2="167.64" width="0.1524" layer="91"/>
<wire x1="218.44" y1="167.64" x2="215.9" y2="165.1" width="0.1524" layer="91"/>
<label x="222.758" y="167.894" size="1.778" layer="95"/>
</segment>
</net>
<net name="GPIO19" class="0">
<segment>
<pinref part="GPIO" gate="A" pin="19"/>
<wire x1="238.76" y1="165.1" x2="218.44" y2="165.1" width="0.1524" layer="91"/>
<wire x1="218.44" y1="165.1" x2="215.9" y2="162.56" width="0.1524" layer="91"/>
<label x="222.25" y="165.354" size="1.778" layer="95"/>
</segment>
<segment>
<wire x1="266.7" y1="114.3" x2="264.16" y2="111.76" width="0.1524" layer="91"/>
<pinref part="SERVO-MOTEUR_2" gate="A" pin="3"/>
<wire x1="264.16" y1="111.76" x2="241.3" y2="111.76" width="0.1524" layer="91"/>
<label x="250.952" y="112.522" size="1.778" layer="95"/>
</segment>
</net>
<net name="GPIO21" class="0">
<segment>
<pinref part="GPIO" gate="A" pin="21"/>
<wire x1="238.76" y1="162.56" x2="218.44" y2="162.56" width="0.1524" layer="91"/>
<wire x1="218.44" y1="162.56" x2="215.9" y2="160.02" width="0.1524" layer="91"/>
<label x="222.504" y="162.814" size="1.778" layer="95"/>
</segment>
<segment>
<wire x1="266.7" y1="99.06" x2="264.16" y2="96.52" width="0.1524" layer="91"/>
<pinref part="SERVO-MOTEUR_3" gate="A" pin="3"/>
<wire x1="264.16" y1="96.52" x2="241.3" y2="96.52" width="0.1524" layer="91"/>
<label x="250.444" y="97.028" size="1.778" layer="95"/>
</segment>
</net>
<net name="GPIO23" class="0">
<segment>
<pinref part="GPIO" gate="A" pin="23"/>
<wire x1="238.76" y1="160.02" x2="218.44" y2="160.02" width="0.1524" layer="91"/>
<wire x1="218.44" y1="160.02" x2="215.9" y2="157.48" width="0.1524" layer="91"/>
<label x="222.25" y="160.274" size="1.778" layer="95"/>
</segment>
<segment>
<wire x1="266.7" y1="83.82" x2="264.16" y2="81.28" width="0.1524" layer="91"/>
<pinref part="SERVO-MOTEUR_4" gate="A" pin="3"/>
<wire x1="264.16" y1="81.28" x2="241.3" y2="81.28" width="0.1524" layer="91"/>
<label x="250.952" y="82.042" size="1.778" layer="95"/>
</segment>
</net>
<net name="GPIO25" class="0">
<segment>
<pinref part="GPIO" gate="A" pin="25"/>
<wire x1="238.76" y1="157.48" x2="218.44" y2="157.48" width="0.1524" layer="91"/>
<wire x1="218.44" y1="157.48" x2="215.9" y2="154.94" width="0.1524" layer="91"/>
<label x="222.25" y="157.734" size="1.778" layer="95"/>
</segment>
</net>
<net name="GPIO26" class="0">
<segment>
<pinref part="GPIO" gate="A" pin="26"/>
<wire x1="246.38" y1="157.48" x2="264.16" y2="157.48" width="0.1524" layer="91"/>
<wire x1="264.16" y1="157.48" x2="266.7" y2="154.94" width="0.1524" layer="91"/>
<label x="251.714" y="157.734" size="1.778" layer="95"/>
</segment>
</net>
<net name="GPIO24" class="0">
<segment>
<pinref part="GPIO" gate="A" pin="24"/>
<wire x1="246.38" y1="160.02" x2="264.16" y2="160.02" width="0.1524" layer="91"/>
<wire x1="264.16" y1="160.02" x2="266.7" y2="157.48" width="0.1524" layer="91"/>
<label x="251.46" y="160.274" size="1.778" layer="95"/>
</segment>
<segment>
<wire x1="266.7" y1="53.34" x2="264.16" y2="50.8" width="0.1524" layer="91"/>
<pinref part="SERVO-MOTEUR_6" gate="A" pin="3"/>
<wire x1="264.16" y1="50.8" x2="241.3" y2="50.8" width="0.1524" layer="91"/>
<label x="252.73" y="51.816" size="1.778" layer="95"/>
</segment>
</net>
<net name="GPIO22" class="0">
<segment>
<pinref part="GPIO" gate="A" pin="22"/>
<wire x1="246.38" y1="162.56" x2="264.16" y2="162.56" width="0.1524" layer="91"/>
<wire x1="264.16" y1="162.56" x2="266.7" y2="160.02" width="0.1524" layer="91"/>
<label x="251.46" y="162.814" size="1.778" layer="95"/>
</segment>
<segment>
<wire x1="266.7" y1="68.58" x2="264.16" y2="66.04" width="0.1524" layer="91"/>
<pinref part="SERVO-MOTEUR_5" gate="A" pin="3"/>
<wire x1="264.16" y1="66.04" x2="241.3" y2="66.04" width="0.1524" layer="91"/>
<label x="251.46" y="67.056" size="1.778" layer="95"/>
</segment>
</net>
<net name="GPIO20" class="0">
<segment>
<pinref part="GPIO" gate="A" pin="20"/>
<wire x1="246.38" y1="165.1" x2="264.16" y2="165.1" width="0.1524" layer="91"/>
<wire x1="264.16" y1="165.1" x2="266.7" y2="162.56" width="0.1524" layer="91"/>
<label x="251.46" y="165.354" size="1.778" layer="95"/>
</segment>
</net>
<net name="GPIO18" class="0">
<segment>
<pinref part="GPIO" gate="A" pin="18"/>
<wire x1="246.38" y1="167.64" x2="264.16" y2="167.64" width="0.1524" layer="91"/>
<wire x1="264.16" y1="167.64" x2="266.7" y2="165.1" width="0.1524" layer="91"/>
<label x="251.714" y="167.894" size="1.778" layer="95"/>
</segment>
</net>
<net name="GPIO16" class="0">
<segment>
<pinref part="GPIO" gate="A" pin="16"/>
<wire x1="246.38" y1="170.18" x2="264.16" y2="170.18" width="0.1524" layer="91"/>
<wire x1="264.16" y1="170.18" x2="266.7" y2="167.64" width="0.1524" layer="91"/>
<label x="251.714" y="170.434" size="1.778" layer="95"/>
</segment>
</net>
<net name="GPIO14" class="0">
<segment>
<pinref part="GPIO" gate="A" pin="14"/>
<wire x1="246.38" y1="172.72" x2="264.16" y2="172.72" width="0.1524" layer="91"/>
<wire x1="264.16" y1="172.72" x2="266.7" y2="170.18" width="0.1524" layer="91"/>
<label x="251.714" y="172.974" size="1.778" layer="95"/>
</segment>
</net>
<net name="GPIO12" class="0">
<segment>
<pinref part="GPIO" gate="A" pin="12"/>
<wire x1="246.38" y1="175.26" x2="264.16" y2="175.26" width="0.1524" layer="91"/>
<wire x1="264.16" y1="175.26" x2="266.7" y2="172.72" width="0.1524" layer="91"/>
<label x="251.714" y="175.514" size="1.778" layer="95"/>
</segment>
</net>
<net name="GPIO10" class="0">
<segment>
<pinref part="GPIO" gate="A" pin="10"/>
<wire x1="246.38" y1="177.8" x2="264.16" y2="177.8" width="0.1524" layer="91"/>
<wire x1="264.16" y1="177.8" x2="266.7" y2="175.26" width="0.1524" layer="91"/>
<label x="251.968" y="178.054" size="1.778" layer="95"/>
</segment>
</net>
<net name="GPIO8" class="0">
<segment>
<pinref part="GPIO" gate="A" pin="8"/>
<wire x1="246.38" y1="180.34" x2="264.16" y2="180.34" width="0.1524" layer="91"/>
<wire x1="264.16" y1="180.34" x2="266.7" y2="177.8" width="0.1524" layer="91"/>
<label x="252.222" y="180.594" size="1.778" layer="95"/>
</segment>
</net>
<net name="GPIO6" class="0">
<segment>
<pinref part="GPIO" gate="A" pin="6"/>
<wire x1="246.38" y1="182.88" x2="264.16" y2="182.88" width="0.1524" layer="91"/>
<wire x1="264.16" y1="182.88" x2="266.7" y2="180.34" width="0.1524" layer="91"/>
<label x="252.222" y="183.134" size="1.778" layer="95"/>
</segment>
</net>
<net name="GPIO4" class="0">
<segment>
<pinref part="GPIO" gate="A" pin="4"/>
<wire x1="246.38" y1="185.42" x2="264.16" y2="185.42" width="0.1524" layer="91"/>
<wire x1="264.16" y1="185.42" x2="266.7" y2="182.88" width="0.1524" layer="91"/>
<label x="252.476" y="185.674" size="1.778" layer="95"/>
</segment>
</net>
<net name="GPIO2" class="0">
<segment>
<wire x1="266.7" y1="185.42" x2="264.16" y2="187.96" width="0.1524" layer="91"/>
<pinref part="GPIO" gate="A" pin="2"/>
<wire x1="264.16" y1="187.96" x2="246.38" y2="187.96" width="0.1524" layer="91"/>
<label x="252.476" y="188.214" size="1.778" layer="95"/>
</segment>
</net>
<net name="+3V3" class="0">
<segment>
<pinref part="ALTIMETRE" gate="A" pin="4"/>
<wire x1="142.24" y1="142.24" x2="134.62" y2="142.24" width="0.1524" layer="91"/>
<pinref part="+3V1" gate="G$1" pin="+3V3"/>
<wire x1="134.62" y1="142.24" x2="134.62" y2="149.86" width="0.1524" layer="91"/>
</segment>
</net>
</nets>
</sheet>
</sheets>
</schematic>
</drawing>
<compatibility>
<note version="6.3" minversion="6.2.2" severity="warning">
Since Version 6.2.2 text objects can contain more than one line,
which will not be processed correctly with this version.
</note>
</compatibility>
</eagle>
